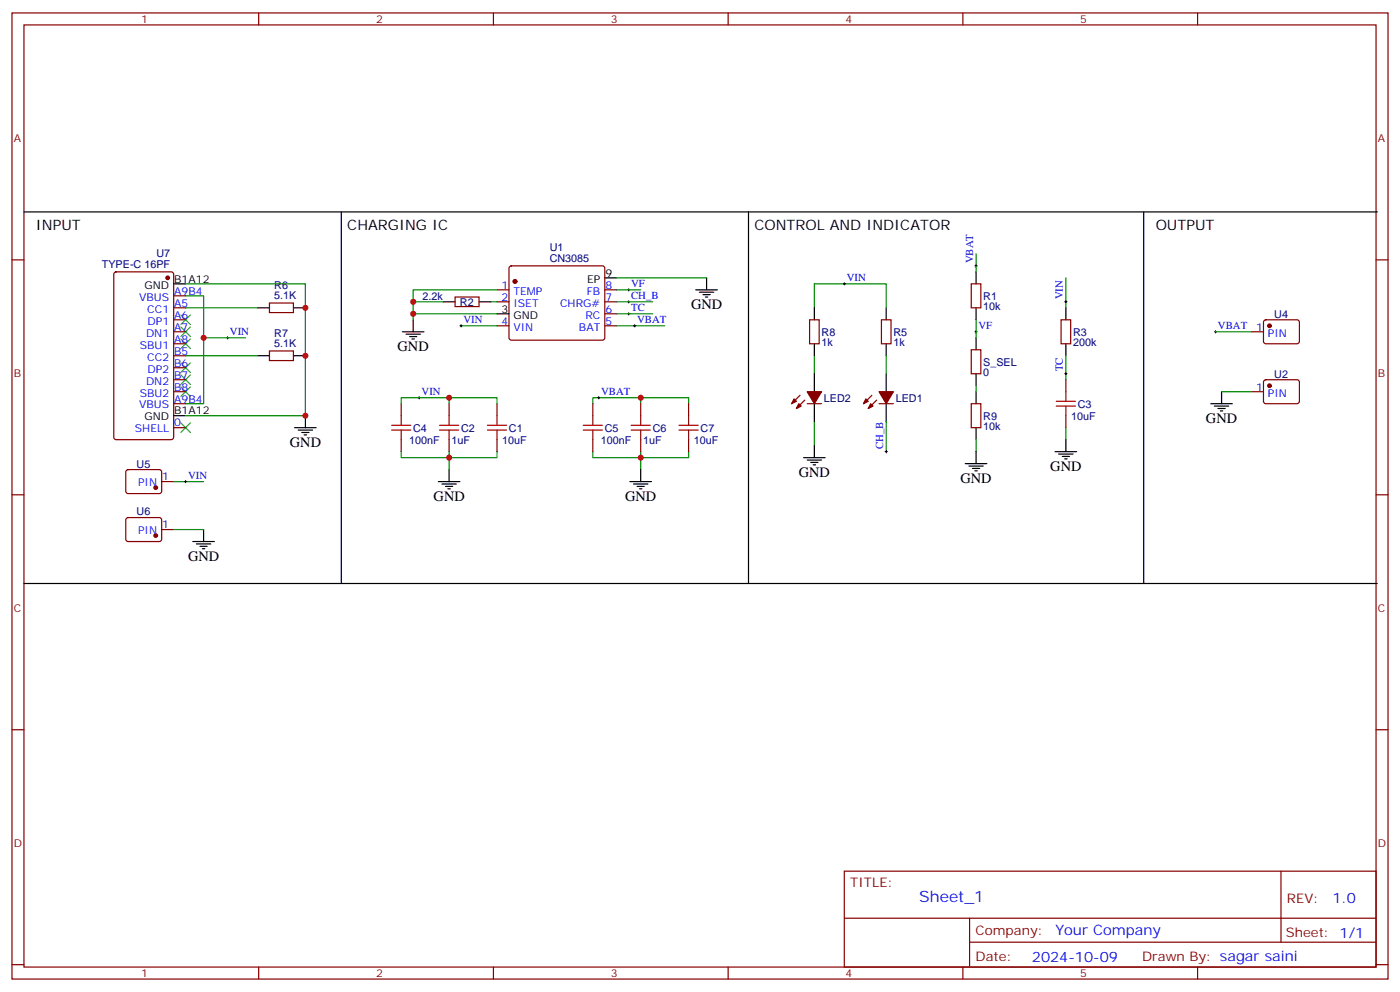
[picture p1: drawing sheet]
<svg xmlns="http://www.w3.org/2000/svg" width="412mm" height="292mm" viewBox="0 0 412 292" stroke-linecap="round" stroke-linejoin="round" font-family="sans-serif">
<g fill="none" stroke="#870000" stroke-width=".35">
<path d="M3.5 3.8h405.4v284.3h-405.4zM7.1 7.3h398.2v277.3h-398.2zM76.2 3.8v3.5M145.3 3.8v3.5M214.5 3.8v3.5M283.6 3.8v3.5M352.8 3.8v3.5M3.5 76.5h3.6M150.2 78.5l.4-.3h26.8l.5 .3 .3 .5v20.4l-.3 .5-.5 .2h-26.8l-.5-.2-.2-.5v-20.4zM405.3 76.5h3.6M33.7 80.2l.5-.2h16.2l.7 .4 .1 48.3-.5 .6-16.5 .1-.6-.5-.1-48.2zM51.2 97.6h3.5"/>
<path d="M51.2 87.1h3.5M51.2 90.6h3.5M51.2 94.1h3.5M79.4 89.2h7v2.8h-7zM134.1 87.4h7v2.8h-7zM146.4 85.3h3.5M146.4 88.8h3.5M146.4 95.9h3.5M178.2 85.3h3.5M178.2 88.8h3.5M178.2 95.9h3.5M178.2 92.4h3.5"/>
<path d="M238.5 94.1h2.8v7.1h-2.8zM259.6 94.1h2.9v7.1h-2.9zM286.1 83.5h2.8v7.1h-2.8zM312.6 94.1h2.8v7.1h-2.8zM368.7 97.6h3.5M372.4 94.3l.5-.2 9.4 .1 .5 .6-.1 5.9-.6 .5-9.5-.1-.4-.6v-5.7zM51.2 118.8h3.5M51.2 115.3h3.5M51.2 101.2h3.5M51.2 104.7h3.5M51.2 108.2h3.5M51.2 111.8h3.5"/>
<path d="M79.4 103.3h7v2.8h-7zM118.2 118.8v3.5M132.3 118.8v3.5M146.4 118.8v3.5M174.6 118.8v3.5M188.7 118.8v3.5M202.8 118.8v3.5M235.7 116.3l-2.5 2.5M237.1 117.8l-2.5 2.4M237.8 118.8h4.2M256.8 116.3l-2.4 2.5M258.2 117.8l-2.4 2.4"/>
<path d="M258.9 118.8h4.3M286.1 118.8h2.8v7.1h-2.8zM286.1 102.9h2.8v7.1h-2.8zM314 111.8v3.5M368.7 115.3h3.5M372.4 112l.5-.2h9.4l.5 .7-.1 5.9-.6 .4-9.5-.1-.4-.6v-5.6zM37.3 138.4l.4-.2 9.5 .1 .4 .6v5.9l-.7 .5-9.4-.1-.5-.6v-5.7zM51.2 125.9h3.5M118.2 129.4v3.5M132.3 129.4v3.5M146.4 129.4v3.5M174.6 129.4v3.5"/>
<path d="M188.7 129.4v3.5M202.8 129.4v3.5M314 122.3v3.6M3.5 145.6h3.6M37.3 152.5l.4-.2 9.5 .1 .4 .6v6l-.7 .4-9.4-.1-.5-.6v-5.7zM47.6 141.7h3.6M47.6 155.9h3.6M405.3 145.6h3.6M3.5 214.8h3.6M405.3 214.8h3.6M248.7 256.4h156.6v28.2h-156.6zM377.3 256.4v20.9"/>
<path d="M248.7 270.2h156.5M285.6 277.3h119.6M285.6 270.2v14.2M3.5 283.9h3.6M76.2 284.6v3.5M145.3 284.6v3.5M214.5 284.6v3.5M283.6 284.6v3.5M352.8 284.6v3.5M405.3 283.9h3.6"/>
</g>
<g fill="#870000" stroke="#870000" stroke-width=".35">
<path d="M258.9 115.3h4.3l-2.1 3.5z"/>
<path d="M256.5 118.8l.7 .7-1.4 .7z"/>
<path d="M255.1 117.4l.7 .7-1.4 .7z"/>
<path d="M237.8 115.3h4.2l-2.1 3.5z"/>
<path d="M235.3 118.8l.7 .7-1.4 .7z"/>
<path d="M233.9 117.4l.7 .7-1.4 .7z"/>
<circle cx="151.7" cy="82.8" r=".53"/>
<circle cx="373.9" cy="113.5" r=".53"/>
<circle cx="373.9" cy="95.9" r=".53"/>
<circle cx="45.9" cy="143.5" r=".53"/>
<circle cx="45.9" cy="157.6" r=".53"/>
<circle cx="49.4" cy="81.8" r=".53"/>
</g>
<g fill="none" stroke="#000" stroke-width=".35">
<path d="M7.1 62.4h398.6M100.5 62.4v109.3M220.5 62.4v109.3M336.9 62.4v109.3M51.2 83.5h3.5M75.8 90.6h3.6M86.4 90.6h3.6M118.5 97.6h6.4M119.6 98.4h4.2M120.6 99.1h2.2M121.4 99.8h.7M121.7 94.1v3.5"/>
<path d="M130.5 88.8h3.6M141.1 88.8h3.5M146.4 92.4h3.5M178.2 81.8h3.5M205 85.3h6.3M206 86h4.3M207.1 86.7h2.1M207.8 87.4h.7M208.1 81.8v3.5M239.9 90.6v3.5M261.1 90.6v3.5M287.5 80v3.5"/>
<path d="M287.5 90.6v3.5M287.5 99.4v3.5M314 90.6v3.5M75.8 104.7h3.6M86.4 104.7h3.6M239.9 101.2v3.5M239.9 110v5.3M239.9 118.8v5.3M261.1 101.2v3.5M261.1 110v5.3M261.1 118.8v5.3M287.5 110v3.5"/>
<path d="M287.5 115.3v3.5M314 101.2v3.5M356.7 118.8h6.3M357.7 119.5h4.2M359.8 115.3v3.5M51.2 122.3h3.5M86.8 125.9h6.3M87.8 126.6h4.3M88.9 127.3h2.1M89.6 128h.7M90 122.3v3.6M132.3 138.2v3.5"/>
<path d="M188.7 138.2v3.5M236.7 134.7h6.4M237.8 135.4h4.2M238.8 136.1h2.1M239.5 136.8h.7M239.9 131.2v3.5M284.3 136.5h6.4M285.4 137.2h4.2M286.5 137.9h2.1M287.2 138.6h.7M287.5 125.9v3.5M287.5 132.9v3.6"/>
<path d="M310.8 132.9h6.3M311.9 133.6h4.2M312.9 134.3h2.1M313.6 135h.7M314 129.4v3.5M358.8 120.2h2.1M359.5 120.9h.7M56.8 159.4h6.3M60 155.9v3.5M129.1 141.7h6.4M130.2 142.5h4.2M131.2 143.2h2.1"/>
<path d="M131.9 143.9h.7M185.6 141.7h6.3M186.6 142.5h4.3M187.7 143.2h2.1M188.4 143.9h.7M7.1 171.7h398.6M57.9 160.1h4.2M58.9 160.8h2.1M59.6 161.5h.7"/>
</g>
<g fill="none" stroke="#a10000" stroke-width=".35">
<path d="M311.1 119.5h5.7M311.1 118.1h5.7M314 115.3v2.8M314 119.5v2.8M115.4 126.6h5.6M115.4 125.2h5.6M118.2 122.3v2.9M118.2 126.6v2.8M129.5 126.6h5.6M129.5 125.2h5.6M132.3 122.3v2.9M132.3 126.6v2.8"/>
<path d="M143.6 126.6h5.6M143.6 125.2h5.6M146.4 122.3v2.9M146.4 126.6v2.8M171.8 126.6h5.6M171.8 125.2h5.6M174.6 122.3v2.9M174.6 126.6v2.8M185.9 126.6h5.7M185.9 125.2h5.7M188.7 122.3v2.9M188.7 126.6v2.8"/>
<path d="M200 126.6h5.7M200 125.2h5.7M202.8 122.3v2.9M202.8 126.6v2.8"/>
</g>
<g fill="none" stroke="#3c3" stroke-width=".35">
<path d="M53.3 99.8l2.8 2.8M53.3 96.2l2.8 2.9M53.3 92.7l2.8 2.8M56.1 99.8l-2.8 2.8M56.1 96.2l-2.8 2.9M56.1 92.7l-2.8 2.8M53.3 113.9l2.8 2.8M53.3 110.3l2.8 2.9M53.3 106.8l2.8 2.8M56.1 113.9l-2.8 2.8M56.1 110.3l-2.8 2.9M56.1 106.8l-2.8 2.8"/>
<path d="M53.3 124.5l2.8 2.8M56.1 124.5l-2.8 2.8"/>
</g>
<g fill="none" stroke="#000" stroke-width=".29">
<path d="M287.2 78.2h.7M287.5 77.9v.7M66.7 99.4h.7M67 99.1v.7M135.5 95.9h.7M135.8 95.5v.7M184.9 88.8h.7M184.9 85.3h.7M184.9 92.4h.7M185.2 84.9v.8M185.2 88.5v.7M185.2 92v.7"/>
<path d="M186.6 95.9h.7M187 95.5v.7M248.4 83.5h.7M248.7 83.2v.7M287.2 97.6h.7M287.5 97.3v.7M313.6 88.8h.7M314 88.5v.7M357.7 97.6h.7M358.1 97.3v.7M123.1 117.1h.7M123.5 116.7v.7"/>
<path d="M176 117.1h.7M176.4 116.7v.7M313.6 110h.7M314 109.6v.7M260.7 132.9h.7M261.1 132.6v.7M54.3 141.7h.7M54.7 141.4v.7"/>
</g>
<g fill="none" stroke="#008700" stroke-width=".35">
<path d="M287.5 74.7v5.3M54.7 87.1h5.3v31.7h-5.3M54.7 83.5h35.3v38.8h-35.3M54.7 90.6h21.1M60 99.4h12.3M121.7 88.8h8.8M135.8 95.9h10.6M144.6 88.8h1.8M146.4 92.4h-24.7v1.7M146.4 85.3h-24.7v7.1M181.7 95.9h14.1M181.7 81.8h26.4"/>
<path d="M181.7 88.8h10.6M181.7 85.3h7M181.7 92.4h10.6M239.9 90.6v-7.1h21.2v7.1M287.5 94.1v5.3M314 81.8v8.8M358.1 97.6h10.6M54.7 104.7h21.1M132.3 118.8v-1.7h14.1v1.7M132.3 117.1h-14.1v1.7M188.7 117.1h-14.1v1.7M188.7 118.8v-1.7h14.1v1.7"/>
<path d="M239.9 104.7v5.3M261.1 104.7v5.3M287.5 113.5v1.8M314 104.7v7.1M359.8 115.3h8.9M118.2 132.9v1.8h14.1v3.5M132.3 132.9v1.8h14.1v-1.8M174.6 132.9v1.8h14.1v3.5M188.7 132.9v1.8h14.1v-1.8M239.9 124.1v7.1M261.1 124.1v8.8M287.5 129.4v3.5"/>
<path d="M314 125.9v3.5M51.2 141.7h8.8M51.2 155.9h8.8"/>
</g>
<g fill="#c00">
<circle cx="60" cy="99.4" r=".88"/>
<circle cx="90" cy="90.6" r=".88"/>
<circle cx="90" cy="104.7" r=".88"/>
<circle cx="90" cy="122.3" r=".88"/>
<circle cx="132.3" cy="117.1" r=".88"/>
<circle cx="132.3" cy="134.7" r=".88"/>
<circle cx="188.7" cy="134.7" r=".88"/>
<circle cx="188.7" cy="117.1" r=".88"/>
<circle cx="121.7" cy="92.4" r=".88"/>
<circle cx="121.7" cy="88.8" r=".88"/>
</g>
<text font-size="4.6" fill="#00f" x="270.8" y="265.4">Sheet_1</text>
<g font-size="4.2">
<text x="10.6" y="67.7">INPUT</text>
<text x="102.3" y="67.7">CHARGING IC</text>
<text x="222.2" y="67.7">CONTROL AND INDICATOR</text>
<text x="340.4" y="67.7">OUTPUT</text>
<text x="203.6" y="90.9">GND</text>
<text x="117.1" y="103.3">GND</text>
<text x="355.2" y="124.5">GND</text>
<text x="85.4" y="131.5">GND</text>
<text x="235.3" y="140.3">GND</text>
<text x="282.9" y="142.1">GND</text>
<text x="309.4" y="138.6">GND</text>
<text x="127.7" y="147.4">GND</text>
<text x="184.2" y="147.4">GND</text>
<text x="55.4" y="165">GND</text>
</g>
<g font-size="4.2" fill="#00f">
<text x="392.5" y="265.7">1.0</text>
<text x="310.9" y="275.2">Your Company</text>
<text x="304" y="283">2024-10-09</text>
</g>
<g font-size="3.9" fill="#800">
<text x="250.5" y="261">TITLE:</text>
<text x="379.1" y="265.7">REV:</text>
<text x="287.4" y="275.2">Company:</text>
<text x="378.7" y="275.8">Sheet: 1/1</text>
<text x="287.4" y="282.9">Date:</text>
<text x="336.4" y="282.9">Drawn By: sagar saini</text>
</g>
<g font-size="3.2" fill="#800">
<text x="41.6" y="6.8">1</text>
<text x="110.8" y="6.8">2</text>
<text x="179.9" y="6.8">3</text>
<text x="249.1" y="6.8">4</text>
<text x="318.2" y="6.8">5</text>
<text x="4.1" y="41.9">A</text>
<text x="405.9" y="41.9">A</text>
<text x="4.1" y="111.1">B</text>
<text x="405.9" y="111.1">B</text>
<text x="4.1" y="180.2">C</text>
<text x="405.9" y="180.2">C</text>
<text x="4.1" y="249.3">D</text>
<text x="405.9" y="249.3">D</text>
<text x="41.6" y="287.6">1</text>
<text x="110.8" y="287.6">2</text>
<text x="179.9" y="287.6">3</text>
<text x="249.1" y="287.6">4</text>
<text x="318.2" y="287.6">5</text>
</g>
<g font-size="3.2" fill="#000080">
<text x="46.1" y="75.7">U7</text>
<text x="161.9" y="77.2">CN3085</text>
<text x="161.9" y="74">U1</text>
<text x="30" y="79">TYPE-C 16PF</text>
<text x="80.8" y="88.1">5.1K</text>
<text x="80.8" y="85">R6</text>
<text x="124.4" y="88.2">2.2k</text>
<text x="135.5" y="90">R2</text>
<text x="289.6" y="88.2">R1</text>
<text x="289.6" y="91.4">10k</text>
<text x="375.4" y="93.5">U4</text>
<text x="80.8" y="99.1">R7</text>
<text x="242" y="101.9">1k</text>
<text x="242" y="98.9">R8</text>
<text x="263.2" y="101.9">1k</text>
<text x="263.2" y="98.9">R5</text>
<text x="316.1" y="101.9">200k</text>
<text x="316.1" y="98.9">R3</text>
<text x="80.8" y="102.2">5.1K</text>
<text x="289.6" y="107.6">S_SEL</text>
<text x="289.6" y="110.8">0</text>
<text x="375.4" y="111.1">U2</text>
<text x="242.7" y="118.3">LED2</text>
<text x="263.9" y="118.3">LED1</text>
<text x="289.6" y="123.5">R9</text>
<text x="315.5" y="123.5">10uF</text>
<text x="317.5" y="120">C3</text>
<text x="120.6" y="130.5">100nF</text>
<text x="121.7" y="127">C4</text>
<text x="133" y="130.5">1uF</text>
<text x="135.8" y="127.1">C2</text>
<text x="147.9" y="130.5">10uF</text>
<text x="149.9" y="127.1">C1</text>
<text x="177" y="130.5">100nF</text>
<text x="178.2" y="127">C5</text>
<text x="189.4" y="130.5">1uF</text>
<text x="192.3" y="127.1">C6</text>
<text x="204.4" y="130.5">10uF</text>
<text x="206.4" y="127.1">C7</text>
<text x="289.6" y="126.6">10k</text>
<text x="40.2" y="137.6">U5</text>
<text x="40.2" y="151.7">U6</text>
</g>
<g font-size="3.2" fill="#00f">
<text x="286.6" y="77.5" transform="rotate(-90 286.6 77.5)">VBAT</text>
<text x="249.4" y="82.7">VIN</text>
<text x="41" y="88.5">VBUS</text>
<text x="51.3" y="86.7">A9B4</text>
<text x="147.7" y="84.9">1</text>
<text x="147.7" y="88.5">2</text>
<text x="151.2" y="86.7">TEMP</text>
<text x="172.9" y="86.7">FB</text>
<text x="178.3" y="88.5">7</text>
<text x="178.3" y="84.9">8</text>
<text x="185.9" y="87.9">CH_B</text>
<text x="185.9" y="84.4">VF</text>
<text x="313.1" y="88.1" transform="rotate(-90 313.1 88.1)">VIN</text>
<text x="43.4" y="92">CC1</text>
<text x="43.5" y="95.5">DP1</text>
<text x="51.3" y="90.2">A5</text>
<text x="51.3" y="93.8">A6</text>
<text x="136.5" y="95">VIN</text>
<text x="147.7" y="95.5">4</text>
<text x="151.2" y="90.2">ISET</text>
<text x="165" y="90.2">CHRG#</text>
<text x="172.4" y="93.8">RC</text>
<text x="178.3" y="95.5">5</text>
<text x="178.3" y="92">6</text>
<text x="185.9" y="91.4">TC</text>
<text x="187.7" y="95">VBAT</text>
<text x="43" y="99.1">DN1</text>
<text x="51.3" y="97.3">A7</text>
<text x="51.3" y="100.8">A8</text>
<text x="67.7" y="98.5">VIN</text>
<text x="151.2" y="97.3">VIN</text>
<text x="170.5" y="97.3">BAT</text>
<text x="288.2" y="96.8">VF</text>
<text x="358.8" y="96.8">VBAT</text>
<text x="370" y="97.3">1</text>
<text x="373.5" y="99.1">PIN</text>
<text x="41.2" y="102.6">SBU1</text>
<text x="43.4" y="106.1">CC2</text>
<text x="51.3" y="104.4">B5</text>
<text x="51.3" y="107.9">B6</text>
<text x="43" y="113.2">DN2</text>
<text x="43.5" y="109.6">DP2</text>
<text x="51.3" y="111.4">B7</text>
<text x="313.1" y="109.3" transform="rotate(-90 313.1 109.3)">TC</text>
<text x="41.2" y="116.7">SBU2</text>
<text x="51.3" y="114.9">B8</text>
<text x="51.3" y="118.5">A9B4</text>
<text x="124.2" y="116.2">VIN</text>
<text x="177.1" y="116.2">VBAT</text>
<text x="370" y="114.9">1</text>
<text x="373.5" y="116.7">PIN</text>
<text x="41" y="120.2">VBUS</text>
<text x="51.3" y="125.5">0</text>
<text x="39.8" y="127.3">SHELL</text>
<text x="260.2" y="132.2" transform="rotate(-90 260.2 132.2)">CH_B</text>
<text x="40.7" y="143.2">PIN</text>
<text x="47.8" y="141.4">1</text>
<text x="55.4" y="140.9">VIN</text>
<text x="47.8" y="155.5">1</text>
<text x="40.7" y="157.3">PIN</text>
</g>
<g font-size="3.2">
<text x="51.3" y="83.2">B1A12</text>
<text x="172.9" y="83.2">EP</text>
<text x="178.3" y="81.4">9</text>
<text x="42.6" y="84.9">GND</text>
<text x="147.7" y="92">3</text>
<text x="151.2" y="93.8">GND</text>
<text x="42.6" y="123.8">GND</text>
<text x="51.3" y="122">B1A12</text>
</g>
</svg>
